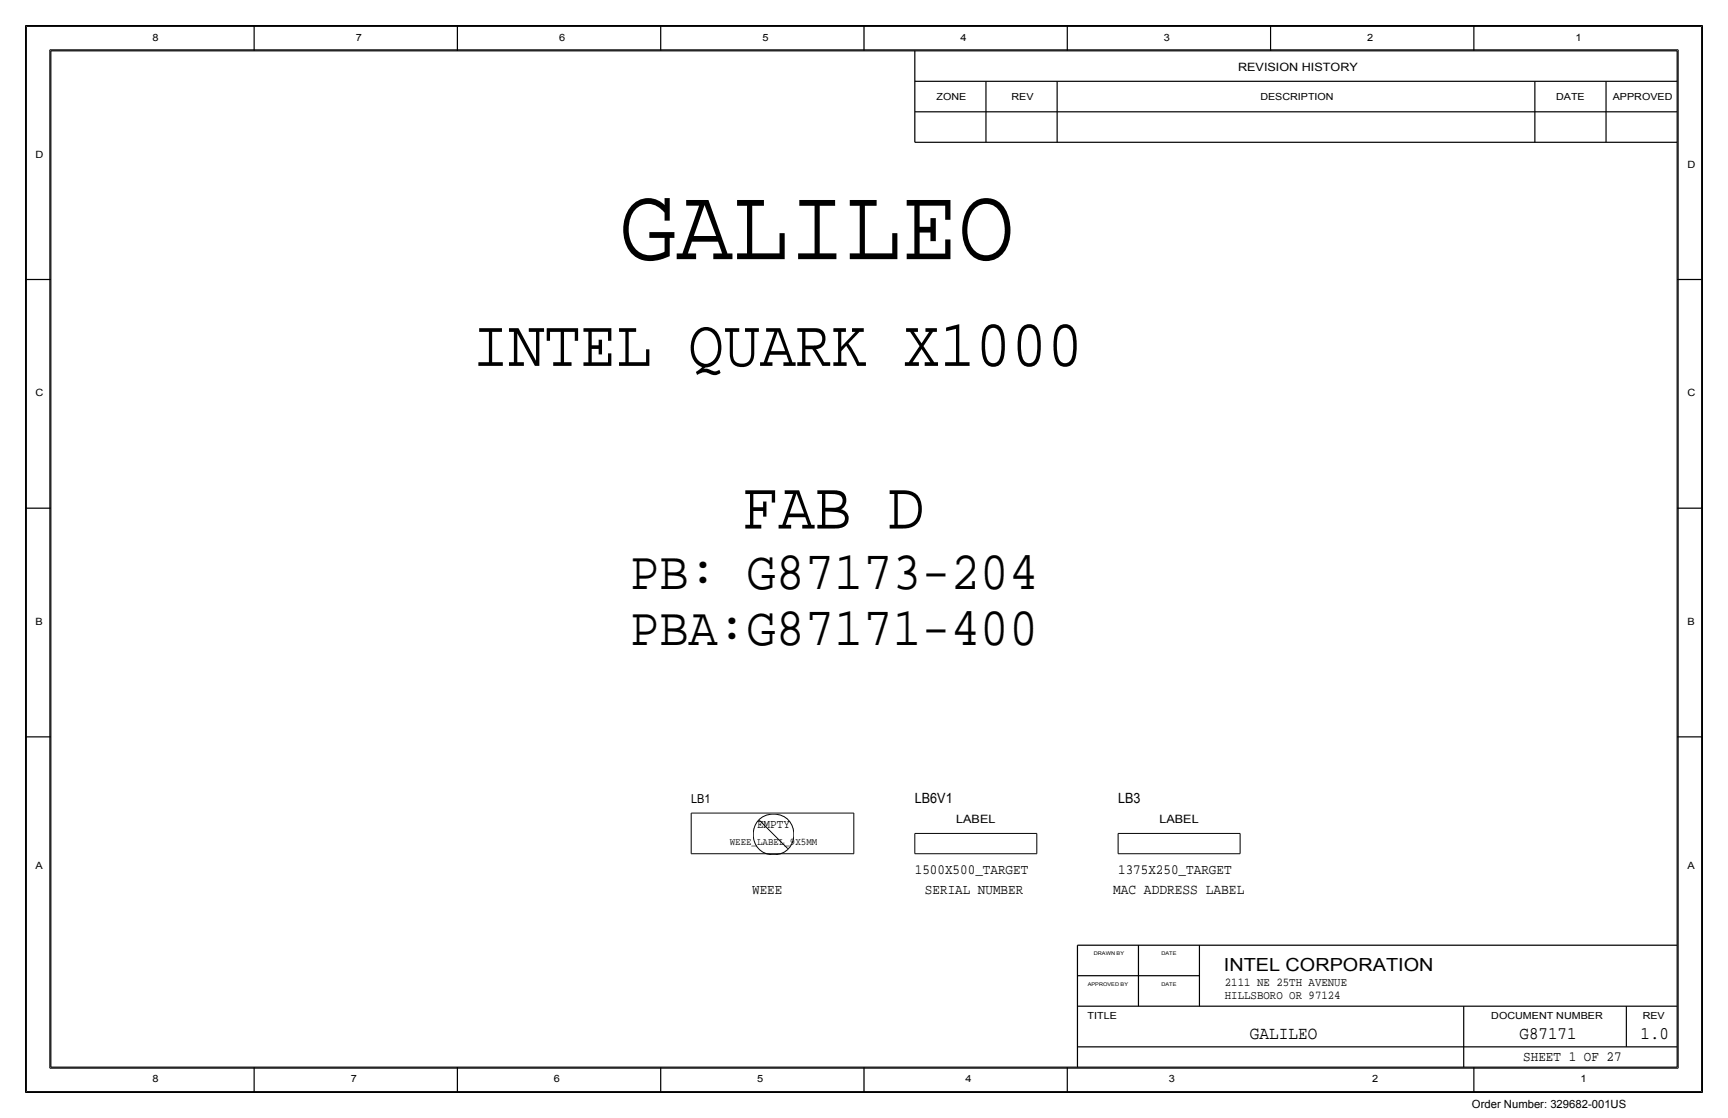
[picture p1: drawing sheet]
<svg xmlns="http://www.w3.org/2000/svg" width="432mm" height="279mm" viewBox="0 0 432 279" stroke-linecap="round" stroke-linejoin="round" font-family="sans-serif">
<g fill="none" stroke="#000" stroke-width=".25">
<path d="M6.6 6.6h418.6zM6.6 6.6v266.2zM12.4 12.4v254.6zM12.4 12.4h407zM419.4 12.4v254.6zM425.2 6.6v266.2zM172.7 213.4h40.7zM172.7 203.2v10.2zM172.7 203.2h40.7zM189.7 205l7.1 7.1zM213.4 203.2v10.2zM228.6 208.3h30.5z"/>
<path d="M228.6 208.3v5.1zM228.6 213.4h30.5zM259.1 208.3v5.1zM279.4 208.3h30.5zM279.4 208.3v5.1zM279.4 213.4h30.5zM309.9 208.3v5.1zM6.6 272.8h418.6zM12.4 267h407z"/>
<circle cx="193.3" cy="208.6" r="5.1"/>
</g>
<g fill="none" stroke="#000" stroke-width=".3">
<path d="M6.3 6.3v266.7zM6.4 6.3h419zM12.7 12.7h406.4zM12.7 12.7v254zM63.5 6.3v6.4zM114.3 6.3v6.4zM165.1 6.3v6.4zM215.9 6.3v6.4zM228.6 12.7v22.9zM266.7 6.3v6.4zM317.5 6.3v6.4zM368.3 6.3v6.4z"/>
<path d="M419.1 12.7v254zM425.4 6.3v266.7zM228.6 27.9h190.5zM228.6 35.6h190.5zM228.6 20.3h190.5zM246.4 20.3v15.3zM264.2 20.3v15.3zM383.5 20.3v15.3zM401.3 20.3v15.3zM6.3 69.8h6.4zM419.1 69.8h6.3zM6.3 127h6.4z"/>
<path d="M419.1 127h6.3zM6.3 184.1h6.4zM419.1 184.1h6.3zM269.2 236.2h149.9zM269.2 236.2v30.5zM284.5 236.2v15.3zM299.7 236.2v15.3zM269.2 251.5h149.9zM269.2 243.8h30.5zM365.8 251.5v15.2zM406.4 251.5v10.1zM6.4 273h419z"/>
<path d="M12.7 266.7h406.4zM63.5 266.7v6.3zM114.3 266.7v6.3zM165.1 266.7v6.3zM215.9 266.7v6.3zM266.7 266.7v6.3zM269.2 261.6h149.9zM368.3 266.7v6.3z"/>
</g>
<text font-size="26.3" x="154.9" y="64.8">GALILEO</text>
<text font-size="17" x="185.4" y="132.1">FAB D</text>
<text font-size="16.8" x="118.1" y="91.4">INTEL QUARK X1000</text>
<g font-size="13.6">
<text x="157.5" y="147.3">PB: G87173-204</text>
<text x="157.5" y="161.3">PBA:G87171-400</text>
</g>
<g font-size="4.5">
<text x="305.8" y="242.6">INTEL CORPORATION</text>
<text x="312.4" y="259.6">GALILEO</text>
</g>
<g font-size="4.4">
<text x="379.7" y="259.6">G87171</text>
<text x="410" y="259.6">1.0</text>
</g>
<text font-size="3.6" x="278.1" y="223.5">MAC ADDRESS LABEL</text>
<g font-size="3.5">
<text x="228.6" y="200.7">LB6V1</text>
<text x="279.4" y="200.7">LB3</text>
<text x="228.6" y="218.4">1500X500_TARGET</text>
<text x="279.4" y="218.4">1375X250_TARGET</text>
<text x="188" y="223.5">WEEE</text>
<text x="231.1" y="223.5">SERIAL NUMBER</text>
<text x="380.6" y="265.2">SHEET 1 OF 27</text>
</g>
<g font-size="3.1">
<text x="172.7" y="200.7">LB1</text>
<text x="189.2" y="207">EMPTY</text>
</g>
<g font-size="3">
<text x="306.1" y="246.4">2111 NE 25TH AVENUE</text>
<text x="306.1" y="249.7">HILLSBORO OR 97124</text>
</g>
<g font-size="2.9">
<text x="309.4" y="17.8">REVISION HISTORY</text>
<text x="238.9" y="205.7">LABEL</text>
<text x="289.7" y="205.7">LABEL</text>
</g>
<text font-size="2.8" x="367.8" y="276.8">Order Number: 329682-001US</text>
<text font-size="2.6" x="182.4" y="211.1">WEEE_LABEL_9X5MM</text>
<g font-size="2.5">
<text x="38.1" y="10.2">8</text>
<text x="88.9" y="10.2">7</text>
<text x="139.7" y="10.2">6</text>
<text x="190.5" y="10.2">5</text>
<text x="240" y="10.2">4</text>
<text x="290.8" y="10.2">3</text>
<text x="341.6" y="10.2">2</text>
<text x="393.7" y="10.2">1</text>
<text x="8.9" y="39.4">D</text>
<text x="421.6" y="41.9">D</text>
<text x="8.9" y="99.1">C</text>
<text x="421.6" y="99.1">C</text>
<text x="8.9" y="156.2">B</text>
<text x="421.6" y="156.2">B</text>
<text x="8.9" y="217.2">A</text>
<text x="421.6" y="217.2">A</text>
<text x="38.1" y="270.5">8</text>
<text x="87.6" y="270.5">7</text>
<text x="138.4" y="270.5">6</text>
<text x="189.2" y="270.5">5</text>
<text x="241.3" y="270.5">4</text>
<text x="292.1" y="270.5">3</text>
<text x="342.9" y="270.5">2</text>
<text x="395" y="270.5">1</text>
</g>
<g font-size="2.4">
<text x="234" y="24.9">ZONE</text>
<text x="252.8" y="24.9">REV</text>
<text x="314.9" y="24.9">DESCRIPTION</text>
<text x="388.9" y="24.9">DATE</text>
<text x="403" y="24.9">APPROVED</text>
<text x="271.8" y="254.8">TITLE</text>
<text x="372.7" y="254.8">DOCUMENT NUMBER</text>
<text x="410.5" y="254.8">REV</text>
</g>
<g font-size="1.3">
<text x="273.3" y="238.8">DRAWN BY</text>
<text x="290.2" y="238.8">DATE</text>
<text x="271.8" y="246.4">APPROVED BY</text>
<text x="290.2" y="246.4">DATE</text>
</g>
</svg>
